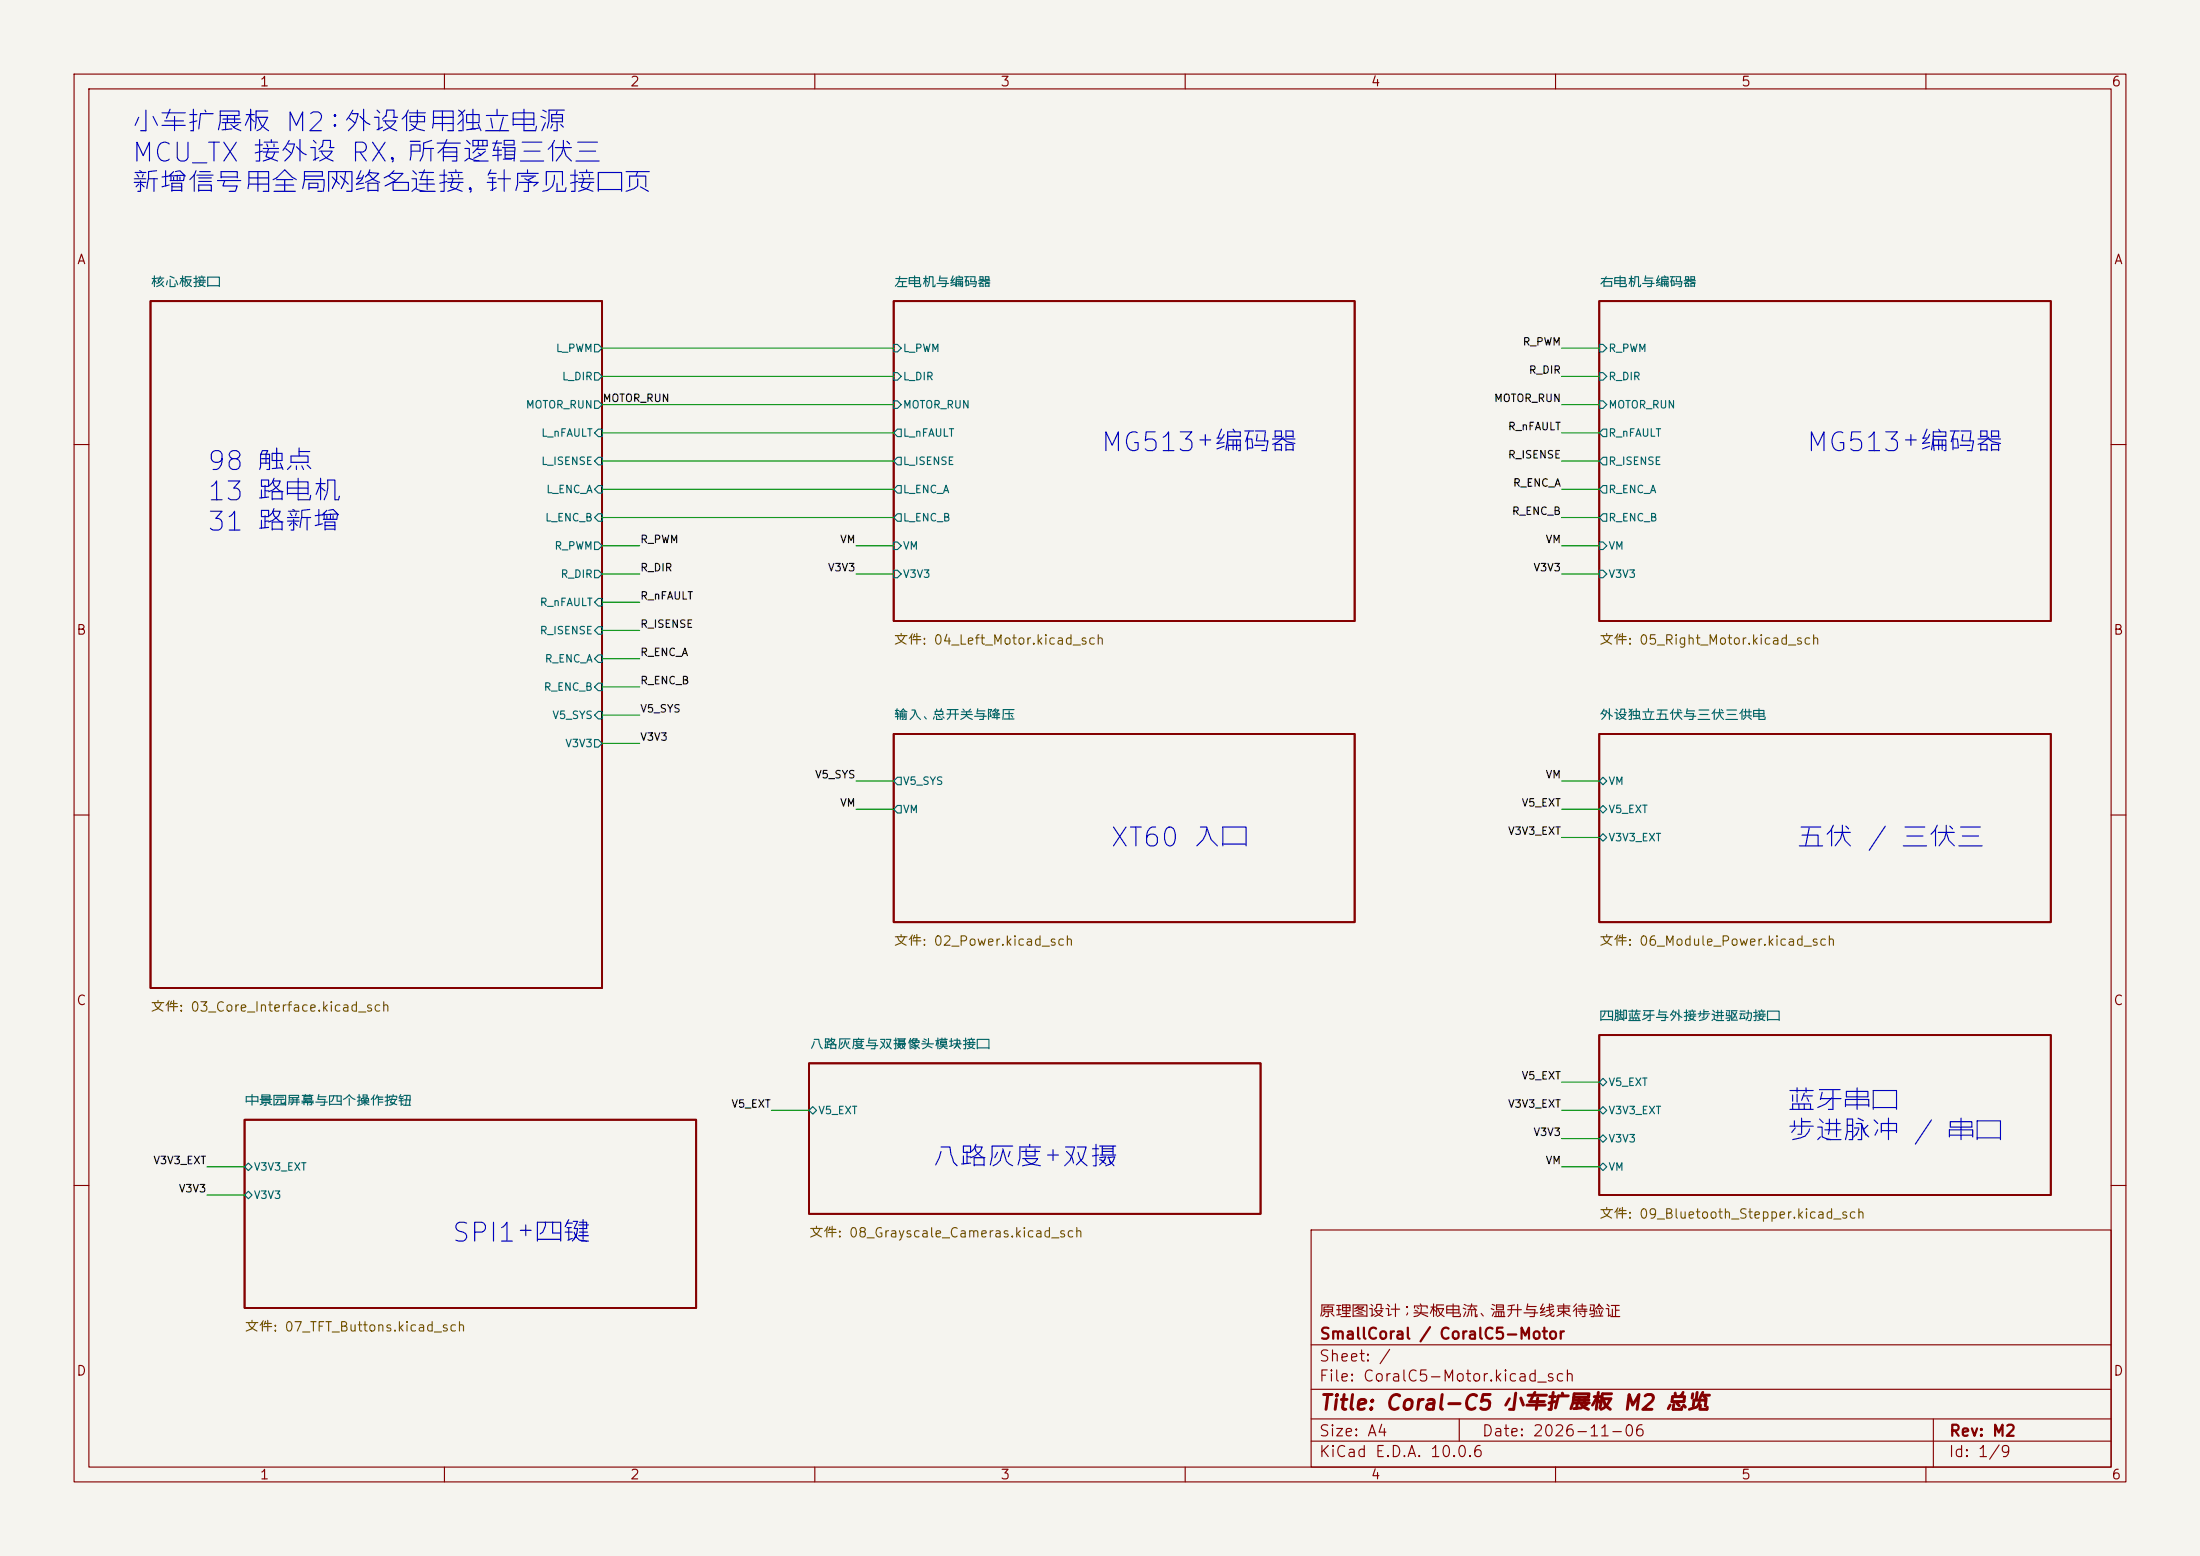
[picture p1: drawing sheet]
(kicad_sch
 (version 20260306)
 (generator "eeschema")
 (generator_version "10.0")
 (paper "A4")
 (title_block
  (title "Coral-C5 小车扩展板 M2 总览")
  (date "2026-11-06")
  (rev "M2")
  (company "SmallCoral / CoralC5-Motor")
  (comment 1 "原理图设计；实板电流、温升与线束待验证"))
 (lib_symbols)
 (text "MG513＋编码器"
  (exclude_from_sim no)
  (at 243.84 58.42 0)
  (effects (font (size 2.54 2.54)) (justify left top)))
 (text "MG513＋编码器"
  (exclude_from_sim no)
  (at 148.59 58.42 0)
  (effects (font (size 2.54 2.54)) (justify left top)))
 (text "蓝牙串口\n步进脉冲 / 串口"
  (exclude_from_sim no)
  (at 241.3 147.32 0)
  (effects (font (size 2.54 2.54)) (justify left top)))
 (text "XT60 入口"
  (exclude_from_sim no)
  (at 149.86 111.76 0)
  (effects (font (size 2.54 2.54)) (justify left top)))
 (text "八路灰度＋双摄"
  (exclude_from_sim no)
  (at 125.73 154.94 0)
  (effects (font (size 2.54 2.54)) (justify left top)))
 (text "98 触点\n13 路电机\n31 路新增"
  (exclude_from_sim no)
  (at 27.94 60.96 0)
  (effects (font (size 2.54 2.54)) (justify left top)))
 (text "小车扩展板 M2：外设使用独立电源\nMCU_TX 接外设 RX，所有逻辑三伏三\n新增信号用全局网络名连接，针序见接口页"
  (exclude_from_sim no)
  (at 17.78 15.24 0)
  (effects (font (size 2.54 2.54)) (justify left top)))
 (text "五伏 / 三伏三"
  (exclude_from_sim no)
  (at 242.57 111.76 0)
  (effects (font (size 2.54 2.54)) (justify left top)))
 (text "SPI1＋四键"
  (exclude_from_sim no)
  (at 60.96 165.1 0)
  (effects (font (size 2.54 2.54)) (justify left top)))
 (wire
  (pts (xy 81.28 66.04) (xy 120.65 66.04))
  (stroke (width 0) (type default)))
 (wire
  (pts (xy 215.9 73.66) (xy 210.82 73.66))
  (stroke (width 0) (type default)))
 (wire
  (pts (xy 215.9 58.42) (xy 210.82 58.42))
  (stroke (width 0) (type default)))
 (wire
  (pts (xy 81.28 58.42) (xy 120.65 58.42))
  (stroke (width 0) (type default)))
 (wire
  (pts (xy 81.28 81.28) (xy 86.36 81.28))
  (stroke (width 0) (type default)))
 (wire
  (pts (xy 215.9 77.47) (xy 210.82 77.47))
  (stroke (width 0) (type default)))
 (wire
  (pts (xy 81.28 100.33) (xy 86.36 100.33))
  (stroke (width 0) (type default)))
 (wire
  (pts (xy 109.22 149.86) (xy 104.14 149.86))
  (stroke (width 0) (type default)))
 (wire
  (pts (xy 120.65 77.47) (xy 115.57 77.47))
  (stroke (width 0) (type default)))
 (wire
  (pts (xy 215.9 105.41) (xy 210.82 105.41))
  (stroke (width 0) (type default)))
 (wire
  (pts (xy 81.28 92.71) (xy 86.36 92.71))
  (stroke (width 0) (type default)))
 (wire
  (pts (xy 33.02 161.29) (xy 27.94 161.29))
  (stroke (width 0) (type default)))
 (wire
  (pts (xy 215.9 54.61) (xy 210.82 54.61))
  (stroke (width 0) (type default)))
 (wire
  (pts (xy 215.9 62.23) (xy 210.82 62.23))
  (stroke (width 0) (type default)))
 (wire
  (pts (xy 215.9 109.22) (xy 210.82 109.22))
  (stroke (width 0) (type default)))
 (wire
  (pts (xy 81.28 96.52) (xy 86.36 96.52))
  (stroke (width 0) (type default)))
 (wire
  (pts (xy 215.9 153.67) (xy 210.82 153.67))
  (stroke (width 0) (type default)))
 (wire
  (pts (xy 215.9 157.48) (xy 210.82 157.48))
  (stroke (width 0) (type default)))
 (wire
  (pts (xy 120.65 73.66) (xy 115.57 73.66))
  (stroke (width 0) (type default)))
 (wire
  (pts (xy 81.28 73.66) (xy 86.36 73.66))
  (stroke (width 0) (type default)))
 (wire
  (pts (xy 81.28 46.99) (xy 120.65 46.99))
  (stroke (width 0) (type default)))
 (wire
  (pts (xy 215.9 69.85) (xy 210.82 69.85))
  (stroke (width 0) (type default)))
 (wire
  (pts (xy 81.28 62.23) (xy 120.65 62.23))
  (stroke (width 0) (type default)))
 (wire
  (pts (xy 81.28 54.61) (xy 120.65 54.61))
  (stroke (width 0) (type default)))
 (wire
  (pts (xy 33.02 157.48) (xy 27.94 157.48))
  (stroke (width 0) (type default)))
 (wire
  (pts (xy 120.65 105.41) (xy 115.57 105.41))
  (stroke (width 0) (type default)))
 (wire
  (pts (xy 81.28 69.85) (xy 120.65 69.85))
  (stroke (width 0) (type default)))
 (wire
  (pts (xy 215.9 66.04) (xy 210.82 66.04))
  (stroke (width 0) (type default)))
 (wire
  (pts (xy 120.65 109.22) (xy 115.57 109.22))
  (stroke (width 0) (type default)))
 (wire
  (pts (xy 81.28 85.09) (xy 86.36 85.09))
  (stroke (width 0) (type default)))
 (wire
  (pts (xy 215.9 113.03) (xy 210.82 113.03))
  (stroke (width 0) (type default)))
 (wire
  (pts (xy 81.28 77.47) (xy 86.36 77.47))
  (stroke (width 0) (type default)))
 (wire
  (pts (xy 215.9 149.86) (xy 210.82 149.86))
  (stroke (width 0) (type default)))
 (wire
  (pts (xy 215.9 46.99) (xy 210.82 46.99))
  (stroke (width 0) (type default)))
 (wire
  (pts (xy 81.28 88.9) (xy 86.36 88.9))
  (stroke (width 0) (type default)))
 (wire
  (pts (xy 215.9 50.8) (xy 210.82 50.8))
  (stroke (width 0) (type default)))
 (wire
  (pts (xy 81.28 50.8) (xy 120.65 50.8))
  (stroke (width 0) (type default)))
 (wire
  (pts (xy 215.9 146.05) (xy 210.82 146.05))
  (stroke (width 0) (type default)))
 (label "V3V3"
  (at 115.57 77.47 180)
  (effects (font (size 1.016 1.016)) (justify right bottom)))
 (label "VM"
  (at 115.57 109.22 180)
  (effects (font (size 1.016 1.016)) (justify right bottom)))
 (label "V5_EXT"
  (at 210.82 109.22 180)
  (effects (font (size 1.016 1.016)) (justify right bottom)))
 (label "V5_SYS"
  (at 86.36 96.52 0)
  (effects (font (size 1.016 1.016)) (justify left bottom)))
 (label "R_ENC_A"
  (at 210.82 66.04 180)
  (effects (font (size 1.016 1.016)) (justify right bottom)))
 (label "MOTOR_RUN"
  (at 81.28 54.61 0)
  (effects (font (size 1.016 1.016)) (justify left bottom)))
 (label "VM"
  (at 210.82 73.66 180)
  (effects (font (size 1.016 1.016)) (justify right bottom)))
 (label "V3V3_EXT"
  (at 210.82 149.86 180)
  (effects (font (size 1.016 1.016)) (justify right bottom)))
 (label "V3V3"
  (at 86.36 100.33 0)
  (effects (font (size 1.016 1.016)) (justify left bottom)))
 (label "R_ISENSE"
  (at 86.36 85.09 0)
  (effects (font (size 1.016 1.016)) (justify left bottom)))
 (label "MOTOR_RUN"
  (at 210.82 54.61 180)
  (effects (font (size 1.016 1.016)) (justify right bottom)))
 (label "V3V3"
  (at 27.94 161.29 180)
  (effects (font (size 1.016 1.016)) (justify right bottom)))
 (label "VM"
  (at 210.82 105.41 180)
  (effects (font (size 1.016 1.016)) (justify right bottom)))
 (label "VM"
  (at 210.82 157.48 180)
  (effects (font (size 1.016 1.016)) (justify right bottom)))
 (label "V5_SYS"
  (at 115.57 105.41 180)
  (effects (font (size 1.016 1.016)) (justify right bottom)))
 (label "R_nFAULT"
  (at 86.36 81.28 0)
  (effects (font (size 1.016 1.016)) (justify left bottom)))
 (label "R_ISENSE"
  (at 210.82 62.23 180)
  (effects (font (size 1.016 1.016)) (justify right bottom)))
 (label "V3V3"
  (at 210.82 77.47 180)
  (effects (font (size 1.016 1.016)) (justify right bottom)))
 (label "R_DIR"
  (at 210.82 50.8 180)
  (effects (font (size 1.016 1.016)) (justify right bottom)))
 (label "R_ENC_B"
  (at 210.82 69.85 180)
  (effects (font (size 1.016 1.016)) (justify right bottom)))
 (label "V5_EXT"
  (at 210.82 146.05 180)
  (effects (font (size 1.016 1.016)) (justify right bottom)))
 (label "V3V3"
  (at 210.82 153.67 180)
  (effects (font (size 1.016 1.016)) (justify right bottom)))
 (label "VM"
  (at 115.57 73.66 180)
  (effects (font (size 1.016 1.016)) (justify right bottom)))
 (label "V3V3_EXT"
  (at 27.94 157.48 180)
  (effects (font (size 1.016 1.016)) (justify right bottom)))
 (label "V3V3_EXT"
  (at 210.82 113.03 180)
  (effects (font (size 1.016 1.016)) (justify right bottom)))
 (label "R_ENC_B"
  (at 86.36 92.71 0)
  (effects (font (size 1.016 1.016)) (justify left bottom)))
 (label "R_nFAULT"
  (at 210.82 58.42 180)
  (effects (font (size 1.016 1.016)) (justify right bottom)))
 (label "R_ENC_A"
  (at 86.36 88.9 0)
  (effects (font (size 1.016 1.016)) (justify left bottom)))
 (label "V5_EXT"
  (at 104.14 149.86 180)
  (effects (font (size 1.016 1.016)) (justify right bottom)))
 (label "R_DIR"
  (at 86.36 77.47 0)
  (effects (font (size 1.016 1.016)) (justify left bottom)))
 (label "R_PWM"
  (at 210.82 46.99 180)
  (effects (font (size 1.016 1.016)) (justify right bottom)))
 (label "R_PWM"
  (at 86.36 73.66 0)
  (effects (font (size 1.016 1.016)) (justify left bottom)))
 (sheet
  (at 215.9 99.06)
  (size 60.96 25.4)
  (exclude_from_sim no)
  (in_bom yes)
  (on_board yes)
  (dnp no)
  (stroke (width 0.254) (type solid))
  (fill (color 0 0 0 0))
  (property "Sheetname" "外设独立五伏与三伏三供电" (at 215.9 96.52 0) (show_name no) (do_not_autoplace no) (effects (font (size 1.27 1.27)) (justify left)))
  (property "Sheetfile" "06_Module_Power.kicad_sch" (at 215.9 127 0) (show_name no) (do_not_autoplace no) (effects (font (size 1.27 1.27)) (justify left)))
  (pin "VM" bidirectional (at 215.9 105.41 180) (effects (font (size 1.016 1.016)) (justify left)))
  (pin "V5_EXT" bidirectional (at 215.9 109.22 180) (effects (font (size 1.016 1.016)) (justify left)))
  (pin "V3V3_EXT" bidirectional (at 215.9 113.03 180) (effects (font (size 1.016 1.016)) (justify left))))
 (sheet
  (at 120.65 99.06)
  (size 62.23 25.4)
  (exclude_from_sim no)
  (in_bom yes)
  (on_board yes)
  (dnp no)
  (stroke (width 0.254) (type solid))
  (fill (color 0 0 0 0))
  (property "Sheetname" "输入、总开关与降压" (at 120.65 96.52 0) (show_name no) (do_not_autoplace no) (effects (font (size 1.27 1.27)) (justify left)))
  (property "Sheetfile" "02_Power.kicad_sch" (at 120.65 127 0) (show_name no) (do_not_autoplace no) (effects (font (size 1.27 1.27)) (justify left)))
  (pin "V5_SYS" output (at 120.65 105.41 180) (effects (font (size 1.016 1.016)) (justify left)))
  (pin "VM" output (at 120.65 109.22 180) (effects (font (size 1.016 1.016)) (justify left))))
 (sheet
  (at 33.02 151.13)
  (size 60.96 25.4)
  (exclude_from_sim no)
  (in_bom yes)
  (on_board yes)
  (dnp no)
  (stroke (width 0.254) (type solid))
  (fill (color 0 0 0 0))
  (property "Sheetname" "中景园屏幕与四个操作按钮" (at 33.02 148.59 0) (show_name no) (do_not_autoplace no) (effects (font (size 1.27 1.27)) (justify left)))
  (property "Sheetfile" "07_TFT_Buttons.kicad_sch" (at 33.02 179.07 0) (show_name no) (do_not_autoplace no) (effects (font (size 1.27 1.27)) (justify left)))
  (pin "V3V3_EXT" bidirectional (at 33.02 157.48 180) (effects (font (size 1.016 1.016)) (justify left)))
  (pin "V3V3" bidirectional (at 33.02 161.29 180) (effects (font (size 1.016 1.016)) (justify left))))
 (sheet
  (at 215.9 139.7)
  (size 60.96 21.59)
  (exclude_from_sim no)
  (in_bom yes)
  (on_board yes)
  (dnp no)
  (stroke (width 0.254) (type solid))
  (fill (color 0 0 0 0))
  (property "Sheetname" "四脚蓝牙与外接步进驱动接口" (at 215.9 137.16 0) (show_name no) (do_not_autoplace no) (effects (font (size 1.27 1.27)) (justify left)))
  (property "Sheetfile" "09_Bluetooth_Stepper.kicad_sch" (at 215.9 163.83 0) (show_name no) (do_not_autoplace no) (effects (font (size 1.27 1.27)) (justify left)))
  (pin "V5_EXT" bidirectional (at 215.9 146.05 180) (effects (font (size 1.016 1.016)) (justify left)))
  (pin "V3V3_EXT" bidirectional (at 215.9 149.86 180) (effects (font (size 1.016 1.016)) (justify left)))
  (pin "V3V3" bidirectional (at 215.9 153.67 180) (effects (font (size 1.016 1.016)) (justify left)))
  (pin "VM" bidirectional (at 215.9 157.48 180) (effects (font (size 1.016 1.016)) (justify left))))
 (sheet
  (at 20.32 40.64)
  (size 60.96 92.71)
  (exclude_from_sim no)
  (in_bom yes)
  (on_board yes)
  (dnp no)
  (stroke (width 0.254) (type solid))
  (fill (color 0 0 0 0))
  (property "Sheetname" "核心板接口" (at 20.32 38.1 0) (show_name no) (do_not_autoplace no) (effects (font (size 1.27 1.27)) (justify left)))
  (property "Sheetfile" "03_Core_Interface.kicad_sch" (at 20.32 135.89 0) (show_name no) (do_not_autoplace no) (effects (font (size 1.27 1.27)) (justify left)))
  (pin "L_PWM" output (at 81.28 46.99 0) (effects (font (size 1.016 1.016)) (justify right)))
  (pin "L_DIR" output (at 81.28 50.8 0) (effects (font (size 1.016 1.016)) (justify right)))
  (pin "MOTOR_RUN" output (at 81.28 54.61 0) (effects (font (size 1.016 1.016)) (justify right)))
  (pin "L_nFAULT" input (at 81.28 58.42 0) (effects (font (size 1.016 1.016)) (justify right)))
  (pin "L_ISENSE" input (at 81.28 62.23 0) (effects (font (size 1.016 1.016)) (justify right)))
  (pin "L_ENC_A" input (at 81.28 66.04 0) (effects (font (size 1.016 1.016)) (justify right)))
  (pin "L_ENC_B" input (at 81.28 69.85 0) (effects (font (size 1.016 1.016)) (justify right)))
  (pin "R_PWM" output (at 81.28 73.66 0) (effects (font (size 1.016 1.016)) (justify right)))
  (pin "R_DIR" output (at 81.28 77.47 0) (effects (font (size 1.016 1.016)) (justify right)))
  (pin "R_nFAULT" input (at 81.28 81.28 0) (effects (font (size 1.016 1.016)) (justify right)))
  (pin "R_ISENSE" input (at 81.28 85.09 0) (effects (font (size 1.016 1.016)) (justify right)))
  (pin "R_ENC_A" input (at 81.28 88.9 0) (effects (font (size 1.016 1.016)) (justify right)))
  (pin "R_ENC_B" input (at 81.28 92.71 0) (effects (font (size 1.016 1.016)) (justify right)))
  (pin "V5_SYS" input (at 81.28 96.52 0) (effects (font (size 1.016 1.016)) (justify right)))
  (pin "V3V3" output (at 81.28 100.33 0) (effects (font (size 1.016 1.016)) (justify right))))
 (sheet
  (at 109.22 143.51)
  (size 60.96 20.32)
  (exclude_from_sim no)
  (in_bom yes)
  (on_board yes)
  (dnp no)
  (stroke (width 0.254) (type solid))
  (fill (color 0 0 0 0))
  (property "Sheetname" "八路灰度与双摄像头模块接口" (at 109.22 140.97 0) (show_name no) (do_not_autoplace no) (effects (font (size 1.27 1.27)) (justify left)))
  (property "Sheetfile" "08_Grayscale_Cameras.kicad_sch" (at 109.22 166.37 0) (show_name no) (do_not_autoplace no) (effects (font (size 1.27 1.27)) (justify left)))
  (pin "V5_EXT" bidirectional (at 109.22 149.86 180) (effects (font (size 1.016 1.016)) (justify left))))
 (sheet
  (at 215.9 40.64)
  (size 60.96 43.18)
  (exclude_from_sim no)
  (in_bom yes)
  (on_board yes)
  (dnp no)
  (stroke (width 0.254) (type solid))
  (fill (color 0 0 0 0))
  (property "Sheetname" "右电机与编码器" (at 215.9 38.1 0) (show_name no) (do_not_autoplace no) (effects (font (size 1.27 1.27)) (justify left)))
  (property "Sheetfile" "05_Right_Motor.kicad_sch" (at 215.9 86.36 0) (show_name no) (do_not_autoplace no) (effects (font (size 1.27 1.27)) (justify left)))
  (pin "R_PWM" input (at 215.9 46.99 180) (effects (font (size 1.016 1.016)) (justify left)))
  (pin "R_DIR" input (at 215.9 50.8 180) (effects (font (size 1.016 1.016)) (justify left)))
  (pin "MOTOR_RUN" input (at 215.9 54.61 180) (effects (font (size 1.016 1.016)) (justify left)))
  (pin "R_nFAULT" output (at 215.9 58.42 180) (effects (font (size 1.016 1.016)) (justify left)))
  (pin "R_ISENSE" output (at 215.9 62.23 180) (effects (font (size 1.016 1.016)) (justify left)))
  (pin "R_ENC_A" output (at 215.9 66.04 180) (effects (font (size 1.016 1.016)) (justify left)))
  (pin "R_ENC_B" output (at 215.9 69.85 180) (effects (font (size 1.016 1.016)) (justify left)))
  (pin "VM" input (at 215.9 73.66 180) (effects (font (size 1.016 1.016)) (justify left)))
  (pin "V3V3" input (at 215.9 77.47 180) (effects (font (size 1.016 1.016)) (justify left))))
 (sheet
  (at 120.65 40.64)
  (size 62.23 43.18)
  (exclude_from_sim no)
  (in_bom yes)
  (on_board yes)
  (dnp no)
  (stroke (width 0.254) (type solid))
  (fill (color 0 0 0 0))
  (property "Sheetname" "左电机与编码器" (at 120.65 38.1 0) (show_name no) (do_not_autoplace no) (effects (font (size 1.27 1.27)) (justify left)))
  (property "Sheetfile" "04_Left_Motor.kicad_sch" (at 120.65 86.36 0) (show_name no) (do_not_autoplace no) (effects (font (size 1.27 1.27)) (justify left)))
  (pin "L_PWM" input (at 120.65 46.99 180) (effects (font (size 1.016 1.016)) (justify left)))
  (pin "L_DIR" input (at 120.65 50.8 180) (effects (font (size 1.016 1.016)) (justify left)))
  (pin "MOTOR_RUN" input (at 120.65 54.61 180) (effects (font (size 1.016 1.016)) (justify left)))
  (pin "L_nFAULT" output (at 120.65 58.42 180) (effects (font (size 1.016 1.016)) (justify left)))
  (pin "L_ISENSE" output (at 120.65 62.23 180) (effects (font (size 1.016 1.016)) (justify left)))
  (pin "L_ENC_A" output (at 120.65 66.04 180) (effects (font (size 1.016 1.016)) (justify left)))
  (pin "L_ENC_B" output (at 120.65 69.85 180) (effects (font (size 1.016 1.016)) (justify left)))
  (pin "VM" input (at 120.65 73.66 180) (effects (font (size 1.016 1.016)) (justify left)))
  (pin "V3V3" input (at 120.65 77.47 180) (effects (font (size 1.016 1.016)) (justify left))))
 (sheet_instances
  (path ""
   (page "1")))
 (embedded_fonts no))
